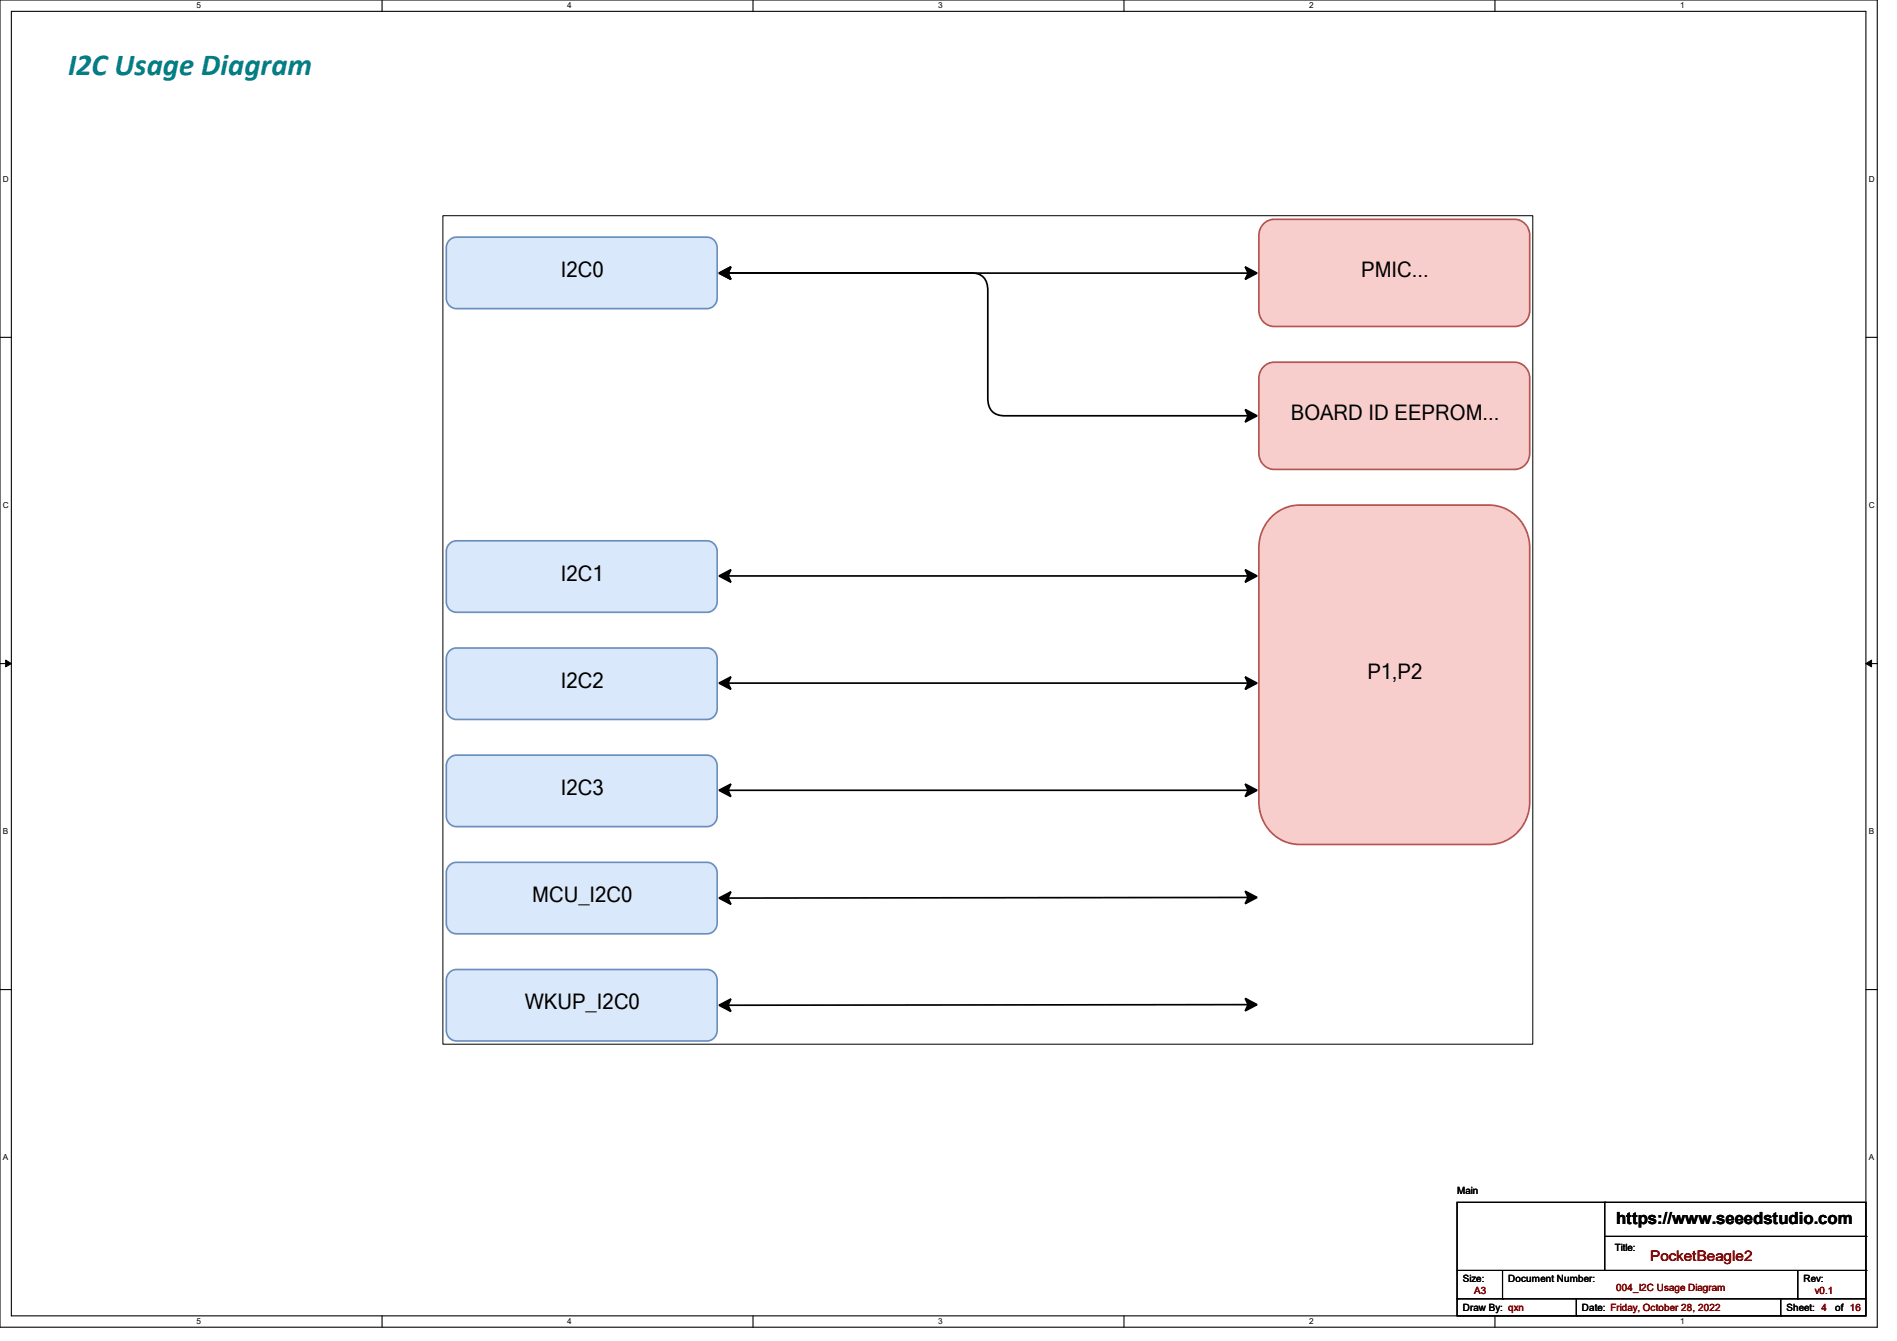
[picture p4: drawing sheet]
<svg xmlns="http://www.w3.org/2000/svg" width="297mm" height="210mm" viewBox="0 0 297 210" stroke-linecap="round" stroke-linejoin="round" font-family="sans-serif">
<path d="M0 0h293.9v207.9h-293.9zM1.8 1.8h290.3v204.3h-290.3z" fill="none" stroke="#000" stroke-width=".17"/>
<g fill="#fff">
<path d="M30.8 .2h.7v1.4h-.7z"/>
<path d="M30.8 206.2h.7v1.4h-.7z"/>
</g>
<path d="M59.8 0v1.8M59.8 206.1v1.8" fill="none" stroke="#000" stroke-width=".17"/>
<g fill="#fff">
<path d="M88.8 .2h.7v1.4h-.7z"/>
<path d="M88.8 206.2h.7v1.4h-.7z"/>
</g>
<path d="M117.9 0v1.8M117.9 206.1v1.8" fill="none" stroke="#000" stroke-width=".17"/>
<g fill="#fff">
<path d="M146.9 .2h.7v1.4h-.7z"/>
<path d="M146.9 206.2h.7v1.4h-.7z"/>
</g>
<path d="M176 0v1.8M176 206.1v1.8" fill="none" stroke="#000" stroke-width=".17"/>
<g fill="#fff">
<path d="M205 .2h.7v1.4h-.7z"/>
<path d="M205 206.2h.7v1.4h-.7z"/>
</g>
<path d="M234.1 0v1.8M234.1 206.1v1.8" fill="none" stroke="#000" stroke-width=".17"/>
<g fill="#fff">
<path d="M263.1 .2h.6v1.4h-.6z"/>
<path d="M263.1 206.2h.6v1.4h-.6z"/>
<path d="M.5 27.3h.9v1.4h-.9z"/>
<path d="M292.6 27.3h.9v1.4h-.9z"/>
<path d="M.5 78.4h.9v1.4h-.9z"/>
<path d="M292.6 78.4h.9v1.4h-.9z"/>
</g>
<path d="M0 52.8h1.8M292.1 52.8h1.8" fill="none" stroke="#000" stroke-width=".17"/>
<g fill="#fff">
<path d="M.5 129.5h.8v1.4h-.8z"/>
<path d="M292.6 129.5h.8v1.4h-.8z"/>
</g>
<path d="M0 103.9h1.8M292.1 103.9h1.8" fill="none" stroke="#000" stroke-width=".17"/>
<path d="M.9 103.4l.9 .5-.9 .5zM292.1 103.9l.9-.5v1z" fill="#000" stroke="#000" stroke-width=".16"/>
<g fill="#fff">
<path d="M.5 180.5h.8v1.4h-.8z"/>
<path d="M292.6 180.5h.8v1.4h-.8z"/>
</g>
<path d="M0 155h1.8M292.1 155h1.8" fill="none" stroke="#000" stroke-width=".17"/>
<path d="M69.4 33.8h170.6v129.7h-170.6z" fill="#fff"/>
<path d="M69.3 33.8h170.7v129.7h-170.7z" fill="none" stroke="#000" stroke-width=".16"/>
<path d="M198 34.9l.9-.5 .6-.1h37.6a2.44 2.44 0 0 1 2.4 2.6v11.7a2.45 2.45 0 0 1-2.4 2.5h-37.6a2.44 2.44 0 0 1-2.4-2.5v-11.7a2.57 2.57 0 0 1 .9-2z" fill-rule="evenodd" fill="#f8cecc"/>
<path d="M198 34.9l.9-.5 .6-.1h37.6a2.44 2.44 0 0 1 2.4 2.6v11.7a2.45 2.45 0 0 1-2.4 2.5h-37.6a2.44 2.44 0 0 1-2.4-2.5v-11.7a2.57 2.57 0 0 1 .9-2z" fill="none" stroke="#b85450" stroke-width=".27"/>
<path d="M112.6 42.8l1.8-1-.4 1 .4 1zM114 42.8h81.4M114 42.7h38a2.41 2.41 0 0 1 2.7 2.8v16.8a2.42 2.42 0 0 0 2.6 2.8h38.1M195 41.8l1.8 1-1.8 1 .4-1zM195 64.1l1.8 1-1.8 1 .4-1z" fill="none" stroke="#000" stroke-width=".27"/>
<g fill="#000">
<path d="M112.6 42.8l1.8-1-.4 1 .4 1z" fill-rule="evenodd"/>
<path d="M112.6 42.8l1.8-1-.4 1 .4 1z" fill-rule="evenodd"/>
<path d="M195 41.8l1.8 1-1.8 1 .4-1z" fill-rule="evenodd"/>
<path d="M195 64.1l1.8 1-1.8 1 .4-1z" fill-rule="evenodd"/>
</g>
<path d="M70.3 37.6l.7-.4 .5-.1h39.2a1.64 1.64 0 0 1 1.6 1.7v7.9a1.63 1.63 0 0 1-1.6 1.6h-39.2a1.64 1.64 0 0 1-1.6-1.6v-7.9v-.4z" fill-rule="evenodd" fill="#dae8fc"/>
<path d="M70.3 37.6l.7-.4 .5-.1h39.2a1.64 1.64 0 0 1 1.6 1.7v7.9a1.63 1.63 0 0 1-1.6 1.6h-39.2a1.64 1.64 0 0 1-1.6-1.6v-7.9v-.4z" fill="none" stroke="#6c8ebf" stroke-width=".27"/>
<path d="M198 57.3l.9-.5 .6-.1h37.6a2.44 2.44 0 0 1 2.4 2.5v11.8a2.45 2.45 0 0 1-2.4 2.5h-37.6a2.44 2.44 0 0 1-2.4-2.5v-11.8a2.57 2.57 0 0 1 .9-1.9z" fill-rule="evenodd" fill="#f8cecc"/>
<path d="M198 57.3l.9-.5 .6-.1h37.6a2.44 2.44 0 0 1 2.4 2.5v11.8a2.45 2.45 0 0 1-2.4 2.5h-37.6a2.44 2.44 0 0 1-2.4-2.5v-11.8a2.57 2.57 0 0 1 .9-1.9z" fill="none" stroke="#b85450" stroke-width=".27"/>
<path d="M112.6 90.2l1.8-1-.4 1 .4 1zM114 90.2h81.4M195 89.2l1.8 1-1.8 1 .4-1z" fill="none" stroke="#000" stroke-width=".27"/>
<g fill="#000">
<path d="M112.6 90.2l1.8-1-.4 1 .4 1z" fill-rule="evenodd"/>
<path d="M195 89.2l1.8 1-1.8 1 .4-1z" fill-rule="evenodd"/>
</g>
<path d="M70.3 85.2l.7-.4 .5-.1h39.2a1.64 1.64 0 0 1 1.6 1.7v7.8a1.63 1.63 0 0 1-1.6 1.7h-39.2a1.64 1.64 0 0 1-1.6-1.7v-7.8v-.5z" fill-rule="evenodd" fill="#dae8fc"/>
<path d="M70.3 85.2l.7-.4 .5-.1h39.2a1.64 1.64 0 0 1 1.6 1.7v7.8a1.63 1.63 0 0 1-1.6 1.7h-39.2a1.64 1.64 0 0 1-1.6-1.7v-7.8v-.5z" fill="none" stroke="#6c8ebf" stroke-width=".27"/>
<path d="M195 139.6l1.8 1-1.8 .9 .4-.9zM112.6 140.6l1.8-.9-.4 .9 .4 1zM195.4 140.6h-81.4" fill="none" stroke="#000" stroke-width=".27"/>
<g fill="#000">
<path d="M112.6 140.6l1.8-.9-.4 .9 .4 1z" fill-rule="evenodd"/>
<path d="M195 139.6l1.8 1-1.8 .9 .4-.9z" fill-rule="evenodd"/>
</g>
<path d="M70.3 135.5l.7-.4h.5h39.2a1.64 1.64 0 0 1 1.6 1.6v7.9a1.63 1.63 0 0 1-1.6 1.6h-39.2a1.64 1.64 0 0 1-1.6-1.6v-7.9v-.4z" fill-rule="evenodd" fill="#dae8fc"/>
<path d="M70.3 135.5l.7-.4h.5h39.2a1.64 1.64 0 0 1 1.6 1.6v7.9a1.63 1.63 0 0 1-1.6 1.6h-39.2a1.64 1.64 0 0 1-1.6-1.6v-7.9v-.4z" fill="none" stroke="#6c8ebf" stroke-width=".27"/>
<path d="M112.6 123.8l1.8-1-.4 1 .4 .9zM114 123.8h81.4M195 122.8l1.8 1-1.8 .9 .4-.9z" fill="none" stroke="#000" stroke-width=".27"/>
<g fill="#000">
<path d="M112.6 123.8l1.8-1-.4 1 .4 .9z" fill-rule="evenodd"/>
<path d="M195 122.8l1.8 1-1.8 .9 .4-.9z" fill-rule="evenodd"/>
</g>
<path d="M70.3 118.8l.7-.5h.5h39.2a1.64 1.64 0 0 1 1.6 1.6v7.9a1.63 1.63 0 0 1-1.6 1.7h-39.2a1.64 1.64 0 0 1-1.6-1.7v-7.9v-.4z" fill-rule="evenodd" fill="#dae8fc"/>
<path d="M70.3 118.8l.7-.5h.5h39.2a1.64 1.64 0 0 1 1.6 1.6v7.9a1.63 1.63 0 0 1-1.6 1.7h-39.2a1.64 1.64 0 0 1-1.6-1.7v-7.9v-.4z" fill="none" stroke="#6c8ebf" stroke-width=".27"/>
<path d="M112.6 157.4l1.8-.9-.4 .9 .4 1zM195 156.4l1.8 .9-1.8 1 .4-1zM195.4 157.3l-81.4 .1" fill="none" stroke="#000" stroke-width=".27"/>
<g fill="#000">
<path d="M112.6 157.4l1.8-.9-.4 .9 .4 1z" fill-rule="evenodd"/>
<path d="M195 156.4l1.8 .9-1.8 1 .4-1z" fill-rule="evenodd"/>
</g>
<path d="M70.3 152.3l.7-.4 .5-.1h39.2a1.64 1.64 0 0 1 1.6 1.7v7.8a1.63 1.63 0 0 1-1.6 1.7h-39.2a1.64 1.64 0 0 1-1.6-1.7v-7.8v-.4z" fill-rule="evenodd" fill="#dae8fc"/>
<path d="M70.3 152.3l.7-.4 .5-.1h39.2a1.64 1.64 0 0 1 1.6 1.7v7.8a1.63 1.63 0 0 1-1.6 1.7h-39.2a1.64 1.64 0 0 1-1.6-1.7v-7.8v-.4z" fill="none" stroke="#6c8ebf" stroke-width=".27"/>
<path d="M199.3 80.8a6.2 6.2 0 0 1 4.2-1.7h29.6a6.5 6.5 0 0 1 6.4 6.7v39.7a6.5 6.5 0 0 1-6.4 6.8h-29.6a6.5 6.5 0 0 1-6.4-6.8v-39.7a6.9 6.9 0 0 1 2.2-5z" fill-rule="evenodd" fill="#f8cecc"/>
<path d="M199.3 80.8a6.2 6.2 0 0 1 4.2-1.7h29.6a6.5 6.5 0 0 1 6.4 6.7v39.7a6.5 6.5 0 0 1-6.4 6.8h-29.6a6.5 6.5 0 0 1-6.4-6.8v-39.7a6.9 6.9 0 0 1 2.2-5z" fill="none" stroke="#b85450" stroke-width=".27"/>
<path d="M112.6 107l1.8-1-.4 1 .4 1zM114 107h81.4M195 106l1.8 1-1.8 1 .4-1z" fill="none" stroke="#000" stroke-width=".27"/>
<g fill="#000">
<path d="M112.6 107l1.8-1-.4 1 .4 1z" fill-rule="evenodd"/>
<path d="M195 106l1.8 1-1.8 1 .4-1z" fill-rule="evenodd"/>
</g>
<path d="M70.3 102l.7-.5h.5h39.2a1.64 1.64 0 0 1 1.6 1.7v7.8a1.63 1.63 0 0 1-1.6 1.7h-39.2a1.64 1.64 0 0 1-1.6-1.7v-7.8v-.5z" fill-rule="evenodd" fill="#dae8fc"/>
<path d="M70.3 102l.7-.5h.5h39.2a1.64 1.64 0 0 1 1.6 1.7v7.8a1.63 1.63 0 0 1-1.6 1.7h-39.2a1.64 1.64 0 0 1-1.6-1.7v-7.8v-.5z" fill="none" stroke="#6c8ebf" stroke-width=".27"/>
<g fill="none" stroke="#000" stroke-width=".17">
<path d="M228.1 188.3h64v17.8h-64zM228.1 199h64M235.2 199v4.4M251.2 188.3h.1M251.2 188.3v10.7M251.2 193.6h40.9M281.5 199v4.4M292.1 199h.1M292.1 193.6h.1M228.1 203.4h.1M228.1 203.4h64M235.2 203.4h.1"/>
<path d="M246.8 206.1h.1M246.8 203.4v2.7M278.8 206.1h.1M278.8 203.4v2.7M281.5 203.4h.1"/>
</g>
<text font-size="4.8" fill="#008080" x="10.7" y="11.7">I2C Usage Diagram</text>
<g font-size="3.4">
<text x="87.8" y="43.4">I2C0</text>
<text x="213.1" y="43.4">PMIC...</text>
<text x="202.1" y="65.8">BOARD ID EEPROM...</text>
<text x="87.8" y="90.9">I2C1</text>
<text x="87.8" y="107.7">I2C2</text>
<text x="214.1" y="106.3">P1,P2</text>
<text x="87.8" y="124.5">I2C3</text>
<text x="83.3" y="141.3">MCU_I2C0</text>
<text x="82.2" y="158.1">WKUP_I2C0</text>
</g>
<text font-size="2.6" x="253" y="191.8">https://www.seeedstudio.com</text>
<text font-size="2.3" fill="#800000" x="258.4" y="197.5">PocketBeagle2</text>
<g font-size="1.6">
<text x="228.1" y="187.1">Main</text>
<text x="252.8" y="196">Title:</text>
<text x="229" y="200.7">Size:</text>
<text x="236.1" y="200.7">Document Number:</text>
<text x="282.4" y="200.7">Rev:</text>
<text x="229" y="205.4">Draw By: qxn</text>
<text x="247.7" y="205.4">Date: Friday, October 28, 2022</text>
<text x="279.7" y="205.4">Sheet: 4</text>
<text x="287.3" y="205.4">of 16</text>
</g>
<g font-size="1.6" fill="#800000">
<text x="230.8" y="202.7">A3</text>
<text x="253" y="202.2">004_I2C Usage Diagram</text>
<text x="284.1" y="202.7">v0.1</text>
</g>
<g font-size="1.3">
<text x="30.8" y="1.3">5</text>
<text x="88.8" y="1.3">4</text>
<text x="146.9" y="1.3">3</text>
<text x="205" y="1.3">2</text>
<text x="263.1" y="1.3">1</text>
<text x=".5" y="28.4">D</text>
<text x="292.6" y="28.4">D</text>
<text x=".5" y="79.5">C</text>
<text x="292.6" y="79.5">C</text>
<text x=".5" y="130.6">B</text>
<text x="292.6" y="130.6">B</text>
<text x=".5" y="181.7">A</text>
<text x="292.6" y="181.7">A</text>
<text x="30.8" y="207.4">5</text>
<text x="88.8" y="207.4">4</text>
<text x="146.9" y="207.4">3</text>
<text x="205" y="207.4">2</text>
<text x="263.1" y="207.4">1</text>
</g>
</svg>
